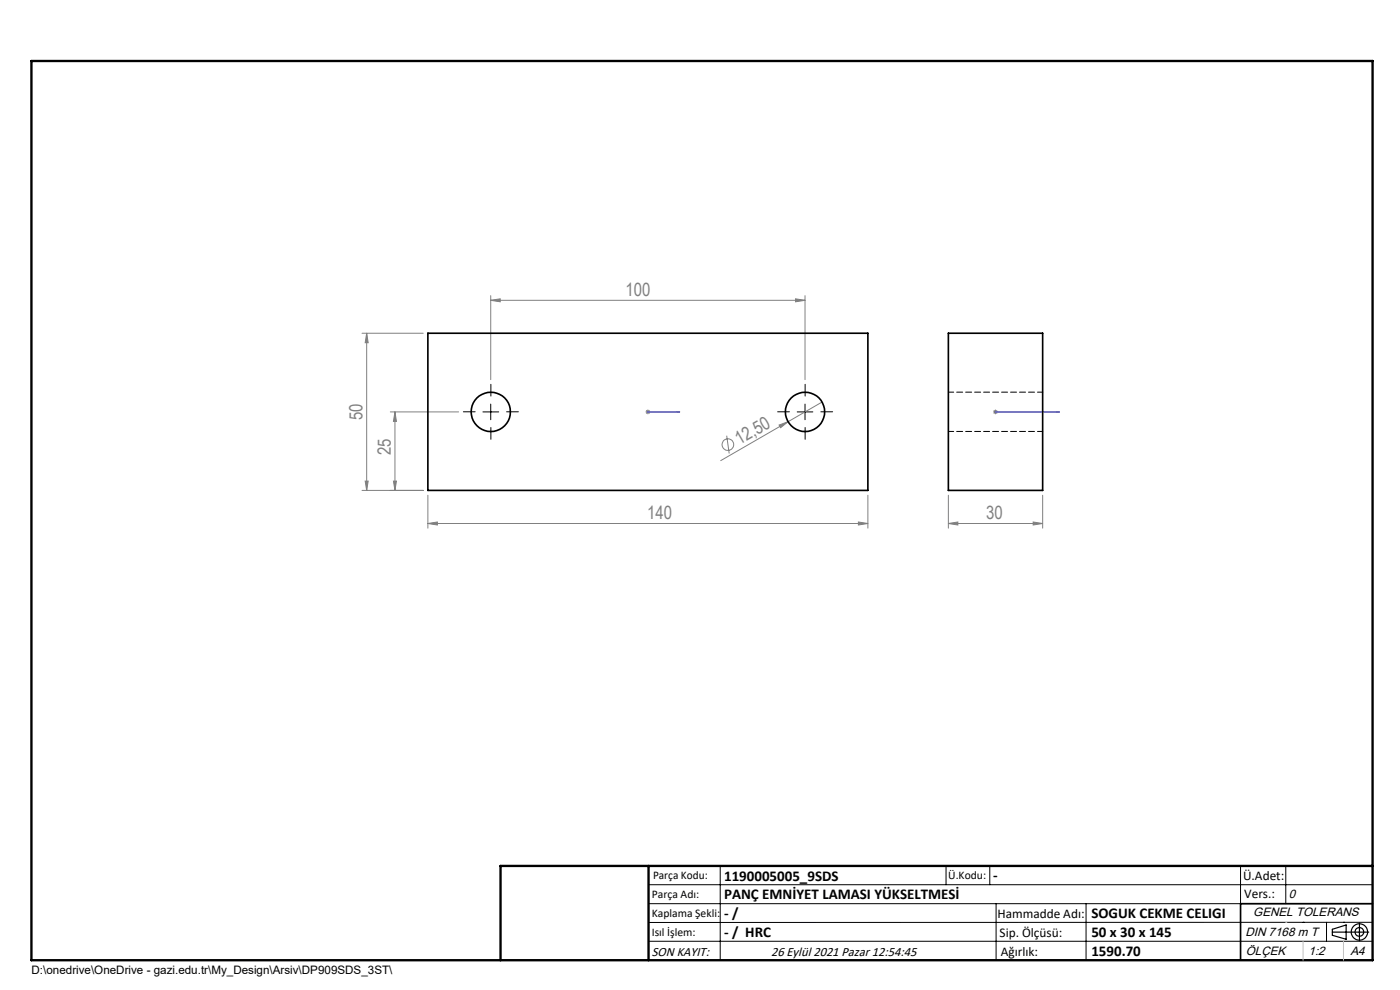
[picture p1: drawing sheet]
<svg xmlns="http://www.w3.org/2000/svg" width="297mm" height="210mm" viewBox="0 0 297 210" stroke-linecap="round" stroke-linejoin="round" font-family="sans-serif">
<g fill="none" stroke="#808080" stroke-width=".21">
<path d="M76.8 70.7h13M77.8 70.7v33.3M77.8 70.7l.3 2h-.6zM104.1 63.7l2-.3v.6zM104.1 62.7v17.8M104.1 63.7h66.7M168.8 63.4l2 .3-2 .3zM170.8 62.7v17.8M82.8 87.4h14.5M83.8 87.4v16.6M83.8 87.4l.3 2h-.6zM136.9 87.4h1"/>
<path d="M137.1 87l.7 .7M137.4 86.9v1M137.8 87l-.7 .7M154.2 92.4l.5 3.8M165.3 90.2l1.9-.7-1.6 1.2zM167.2 89.5l-14.3 8.2M174.4 85.3l-7.2 4.2M210.7 87.4h1M210.8 87l.7 .7M211.2 86.9v1M211.5 87l-.7 .7M76.8 104h13"/>
<path d="M77.5 102.1h.6l-.3 1.9zM83.5 102.1h.6l-.3 1.9zM90.8 111l2-.3v.7zM90.8 111h93.3M90.8 105v7M182.1 110.7l2 .3-2 .4zM184.1 105v7M201.2 111l2-.3v.7zM201.2 105v7M201.2 111h20M219.2 110.7l2 .3-2 .4zM221.2 105v7"/>
<circle cx="154.4" cy="94.3" r="1.22"/>
</g>
<g fill="none" stroke="#000" stroke-width=".25">
<path d="M282.6 197.7h7.8M282.6 197.1l3-.9v3l-3-.8zM288.4 195.8v3.8M106.2 203.7h185"/>
<circle cx="288.4" cy="197.7" r="1.74"/>
<circle cx="288.4" cy="197.7" r=".93"/>
</g>
<path d="M137.3 87.4h.3zM137.4 87.4h.1M137.4 87.4h6.8M144.2 87.4h-.7h.7M211 87.4h.3zM211.2 87.4h.1M211.2 87.4h13.5M224.7 87.4h-.7h.7" fill="none" stroke="#00f" stroke-width=".21"/>
<path d="M100.8 87.4h-2.5M104.1 84v-2.5M104.1 90.7v2.5M107.5 87.4h2.5M167.5 87.4h-2.5M170.8 84v-2.5M170.8 90.7v2.5M174.1 87.4h2.5" fill="none" stroke="#000" stroke-width=".21" stroke-dasharray="15.2 1.3 1.3 1.3"/>
<g fill="none" stroke="#000" stroke-width=".21">
<path d="M102.4 87.4h3.4M104.1 85.7v3.3M169.1 87.4h3.3M170.8 85.7v3.3M137.6 187.7h153.6M137.6 191.7h153.6M137.6 199.7h153.6M152.8 183.7v20M200.7 183.7v4M210 183.7v4M211.3 191.7v12M230.4 191.7v12"/>
<path d="M263.2 183.7v20M272.8 183.7v8M276.4 195.6h.1M281.4 195.6v4.1M285 195.6h.1M291.2 195.6l-153.6 .1"/>
</g>
<path d="M291.2 191.7h-28v12" fill="none" stroke="#000" stroke-width=".35"/>
<path d="M6.7 12.9h284.5v190.8h-284.5zM137.6 183.7v20M291.2 183.7h-185v20" fill="none" stroke="#000" stroke-width=".5"/>
<path d="M276.4 199.7v4M285 199.7v4" fill="none" stroke="#c0c0c0" stroke-width=".21"/>
<path d="M272.8 195.6h.1" fill="none" stroke="#c0c0c0" stroke-width=".25"/>
<g fill="#00f">
<path d="M143.5 87.4h.7zM137.3 87.4h.3z"/>
<path d="M211 87.4h.3zM224 87.4h.7z"/>
</g>
<g fill="#808080">
<path d="M165.3 90.2l1.9-.7-1.6 1.2z"/>
<path d="M219.2 110.7l2 .3-2 .4zM201.2 111l2-.3v.7z"/>
<path d="M104.1 63.7l2-.3v.6zM168.8 63.4l2 .3-2 .3zM90.8 111l2-.3v.7zM182.1 110.7l2 .3-2 .4z"/>
<path d="M83.8 87.4l.3 2h-.6zM83.5 102.1h.6l-.3 1.9zM77.8 70.7l.3 2h-.6zM77.5 102.1h.6l-.3 1.9z"/>
</g>
<g fill="none" stroke="#000" stroke-width=".35">
<path d="M90.8 70.7h93.3v33.3h-93.3zM201.2 70.7h20v33.3h-20z"/>
<circle cx="104.1" cy="87.4" r="4.2"/>
<circle cx="170.8" cy="87.4" r="4.2"/>
</g>
<path d="M201.2 91.5h20M221.2 83.2h-20" fill="none" stroke="#000" stroke-width=".21" stroke-dasharray="1.3 .6" stroke-dashoffset=".2"/>
<g font-size="3.9" fill="#808080">
<text x="132.7" y="62.8">100</text>
<text x="76.9" y="89.1" transform="rotate(-90 76.9 89.1)">50</text>
<text x="156.9" y="94.4" transform="rotate(-30 156.9 94.4)">12,50</text>
<text x="82.9" y="96.6" transform="rotate(-90 82.9 96.6)">25</text>
<text x="137.3" y="110.1">140</text>
<text x="209.2" y="110.1">30</text>
</g>
<g font-size="3.2">
<text x="153.6" y="186.8">1190005005_9SDS</text>
<text x="153.6" y="190.8">PANÇ EMNİYET LAMASI YÜKSELTMESİ</text>
<text x="210.7" y="186.6">-</text>
<text x="153.6" y="194.8">- /</text>
<text x="231.5" y="194.8">SOGUK CEKME CELIGI</text>
<text x="153.6" y="198.8">- / HRC</text>
<text x="231.5" y="198.7">50 x 30 x 145</text>
<text x="231.5" y="202.8">1590.70</text>
</g>
<g font-size="2.8">
<text x="263.7" y="186.7">Ü.Adet:</text>
<text x="263.9" y="190.5">Vers.:</text>
<text x="211.6" y="194.8">Hammadde Adı:</text>
<text x="138.3" y="202.8">SON KAYIT:</text>
<text x="163.6" y="202.8">26 Eylül 2021 Pazar 12:54:45</text>
<text x="212.1" y="198.7">Sip. Ölçüsü:</text>
<text x="212.3" y="202.7">Ağırlık:</text>
</g>
<g font-size="2.6">
<text x="273.4" y="190.4">0</text>
<text x="265.9" y="194.4">GENEL TOLERANS</text>
<text x="264.2" y="198.5">DIN 7168 m T</text>
<text x="264.3" y="202.6">ÖLÇEK</text>
<text x="277.6" y="202.6">1:2</text>
<text x="286.5" y="202.6">A4</text>
</g>
<g font-size="2.5">
<text x="138.3" y="190.5">Parça Adı:</text>
<text x="138.5" y="186.5">Parça Kodu:</text>
<text x="201.2" y="186.5">Ü.Kodu:</text>
<text x="138.3" y="194.5">Kaplama Şekli:</text>
<text x="138.3" y="198.6">Isıl İşlem:</text>
<text x="6.7" y="206.7">D:\onedrive\OneDrive - gazi.edu.tr\My_Design\Arsiv\DP909SDS_3ST\</text>
</g>
</svg>
